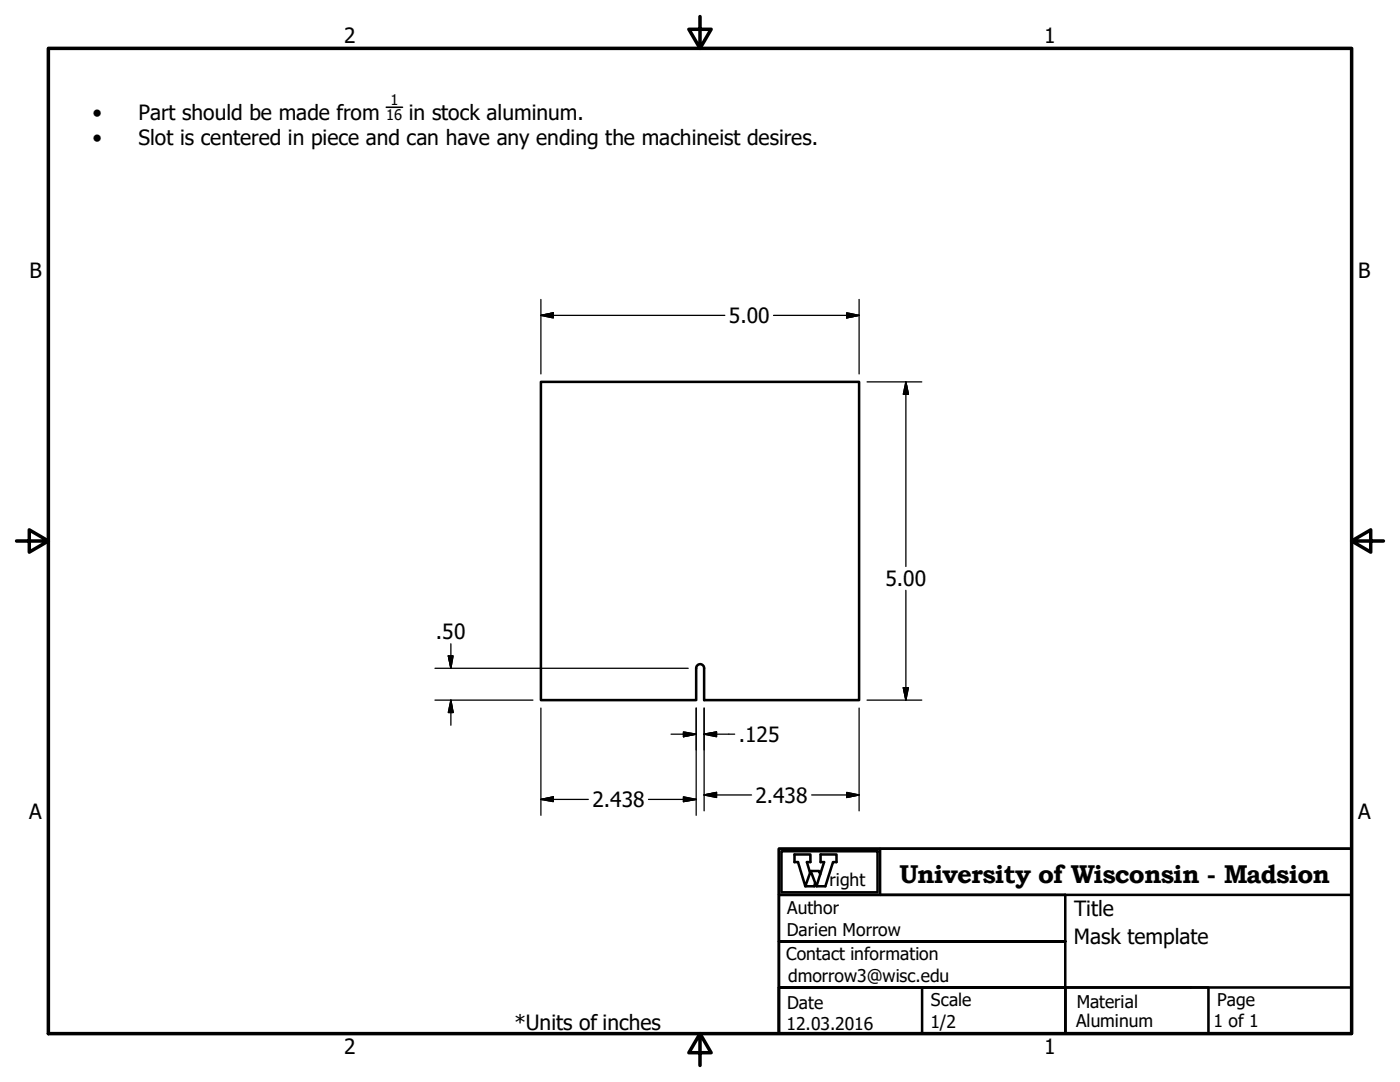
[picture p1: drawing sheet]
<svg xmlns="http://www.w3.org/2000/svg" width="279mm" height="216mm" viewBox="0 0 279 216" stroke-linecap="round" stroke-linejoin="round" font-family="sans-serif">
<!-- layer: Visible (ANSI) -->
<path d="M138.9 133.3a.79 .79 0 0 1 .8-.8 .79 .79 0 0 1 .8 .8M138.9 133.3v6.4h-31v-63.5h63.5v63.5h-30.9v-6.4" fill="none" stroke="#000" stroke-width=".51"/>
<!-- layer: Border (ANSI) -->
<path d="M9.7 9.7h260v196.5h-260zM139.7 3.3v6.4l-2.2-3.9h4.4l-2.2 3.9M3.3 107.9h6.4l-3.9-2.2v4.5l3.9-2.3M269.7 107.9l3.9 2.3v-4.5l-3.9 2.2h6.4M139.7 206.2l2.2 3.9h-4.4l2.2-3.9v6.4" fill="none" stroke="#000" stroke-width=".7"/>
<!-- layer: Title (ANSI) -->
<path d="M155.4 178.6v9.2h57.2v18.4h-57.2v-9.2h57.2h-57.2v-9.2h57.2v-9.2zM155.4 169.4h114.3v9.2h-114.3zM155.4 169.4h114.3v36.8h-114.3zM156 169.9h19.1v8.2h-19.1zM161.7 174.2l-.7-2.2h.7v-1.5h-3.1v1.5h.7l1.4 4.8 1.1-3 1.1 3h1.8l1.5-4.8h.7v-1.5h-3.1v1.5h.7l-1.6 4.8M161.8 173.8h1.6l.3 .6M162.7 176.1l-.2 .7h-1.8M175.6 169.4v9.2M155.4 197h28.6v9.2h-28.6zM212.6 197h28.6v9.2h-28.6zM212.6 197h57.1v9.2h-57.1z" fill="none" stroke="#000" stroke-width=".51"/>
<!-- layer: Dimension (ANSI) -->
<g fill="none" stroke="#000" stroke-width=".25">
<path d="M107.9 59.8v14.8M171.4 59.8v14.8M107.9 62.9l2.5-.5v1zM107.9 62.9h36.8M154.4 62.9h17M169 62.4l2.4 .5-2.4 .5zM173 76.2h11M180.8 76.2l.5 2.5h-1zM180.8 76.2v36.8M180.8 117.8v21.9M86.8 139.7h19.6M86.8 133.3h50.6"/>
<path d="M89.5 130.9h.9l-.4 2.4zM90 139.7l.4 2.5h-.9zM90 128.5v4.8M90 139.7v5M173 139.7h11M180.3 137.2h1l-.5 2.5zM107.9 159.5l2.5-.5v1zM107.9 141.3v21.4M107.9 159.5h9.5M129.4 159.5h9.5M133.9 146.5h5M136.4 146l2.5 .5-2.5 .5z"/>
<path d="M136.4 159l2.5 .5-2.5 .5zM138.9 141.3v21.4M140.5 146.5l2.5-.5v1zM140.5 158.6l2.5-.5v1zM140.5 146.5h6.1M140.5 141.3v20.5M140.5 158.6h9.5M162 158.6h9.4M169 158.1l2.4 .5-2.4 .5zM171.4 141.3v20.5"/>
</g>
<g fill="#000" stroke="#000" stroke-width=".25">
<path d="M107.9 62.9l2.5-.5zM107.9 62.9l2.5-.5v1zM169 63.4l2.4-.5zM169 62.4l2.4 .5-2.4 .5zM180.8 76.2l.5 2.5zM180.8 76.2l.5 2.5h-1zM89.5 130.9l.5 2.4zM89.5 130.9h.9l-.4 2.4zM180.3 137.2l.5 2.5zM180.3 137.2h1l-.5 2.5zM90 139.7l.4 2.5zM90 139.7l.4 2.5h-.9z"/>
<path d="M107.9 159.5l2.5-.5zM107.9 159.5l2.5-.5v1zM136.4 147l2.5-.5zM136.4 146l2.5 .5-2.5 .5zM136.4 160l2.5-.5zM136.4 159l2.5 .5-2.5 .5zM140.5 146.5l2.5-.5zM140.5 146.5l2.5-.5v1zM140.5 158.6l2.5-.5zM140.5 158.6l2.5-.5v1zM169 159.1l2.4-.5zM169 158.1l2.4 .5-2.4 .5z"/>
</g>
<!-- layer: Symbol (ANSI) -->
<path d="M77.1 21.4h3.2" fill="none" stroke="#000" stroke-width=".32"/>
<text font-size="5.1" x="179.5" y="176.1">University of Wisconsin - Madsion</text>
<g font-size="4.2">
<text x="68.7" y="8.6">2</text>
<text x="208.4" y="8.6">1</text>
<text x="18.5" y="23.9">•</text>
<text x="27.6" y="23.9">Part should be made from</text>
<text x="81.6" y="23.9">in stock aluminum.</text>
<text x="18.5" y="29">•</text>
<text x="27.6" y="29">Slot is centered in piece and can have any ending the machineist desires.</text>
<text x="5.9" y="55.5">B</text>
<text x="271.1" y="55.5">B</text>
<text x="145.5" y="64.5">5.00</text>
<text x="176.7" y="117">5.00</text>
<text x="87" y="127.6">.50</text>
<text x="147.4" y="148">.125</text>
<text x="118.2" y="161">2.438</text>
<text x="150.7" y="160.1">2.438</text>
<text x="5.8" y="163.4">A</text>
<text x="271" y="163.4">A</text>
<text x="214.4" y="182.8">Title</text>
<text x="214.3" y="188.3">Mask template</text>
<text x="102.7" y="205.5">*Units of inches</text>
<text x="68.7" y="210.3">2</text>
<text x="208.4" y="210.3">1</text>
</g>
<g font-size="3.5">
<text x="165.5" y="176.8">right</text>
<text x="157.1" y="182.3">Author</text>
<text x="156.9" y="191.6">Contact information</text>
<text x="157" y="186.7">Darien Morrow</text>
<text x="157.3" y="195.9">dmorrow3@wisc.edu</text>
<text x="157.1" y="201.3">Date</text>
<text x="185.8" y="200.8">Scale</text>
<text x="214.9" y="201">Material</text>
<text x="242.9" y="200.8">Page</text>
<text x="157" y="205.5">12.03.2016</text>
<text x="185.7" y="205.2">1/2</text>
<text x="214.8" y="204.9">Aluminum</text>
<text x="242.2" y="205">1 of 1</text>
</g>
<g font-size="2.9">
<text x="77.1" y="23.9">16</text>
<text x="77.9" y="21">1</text>
</g>
</svg>
